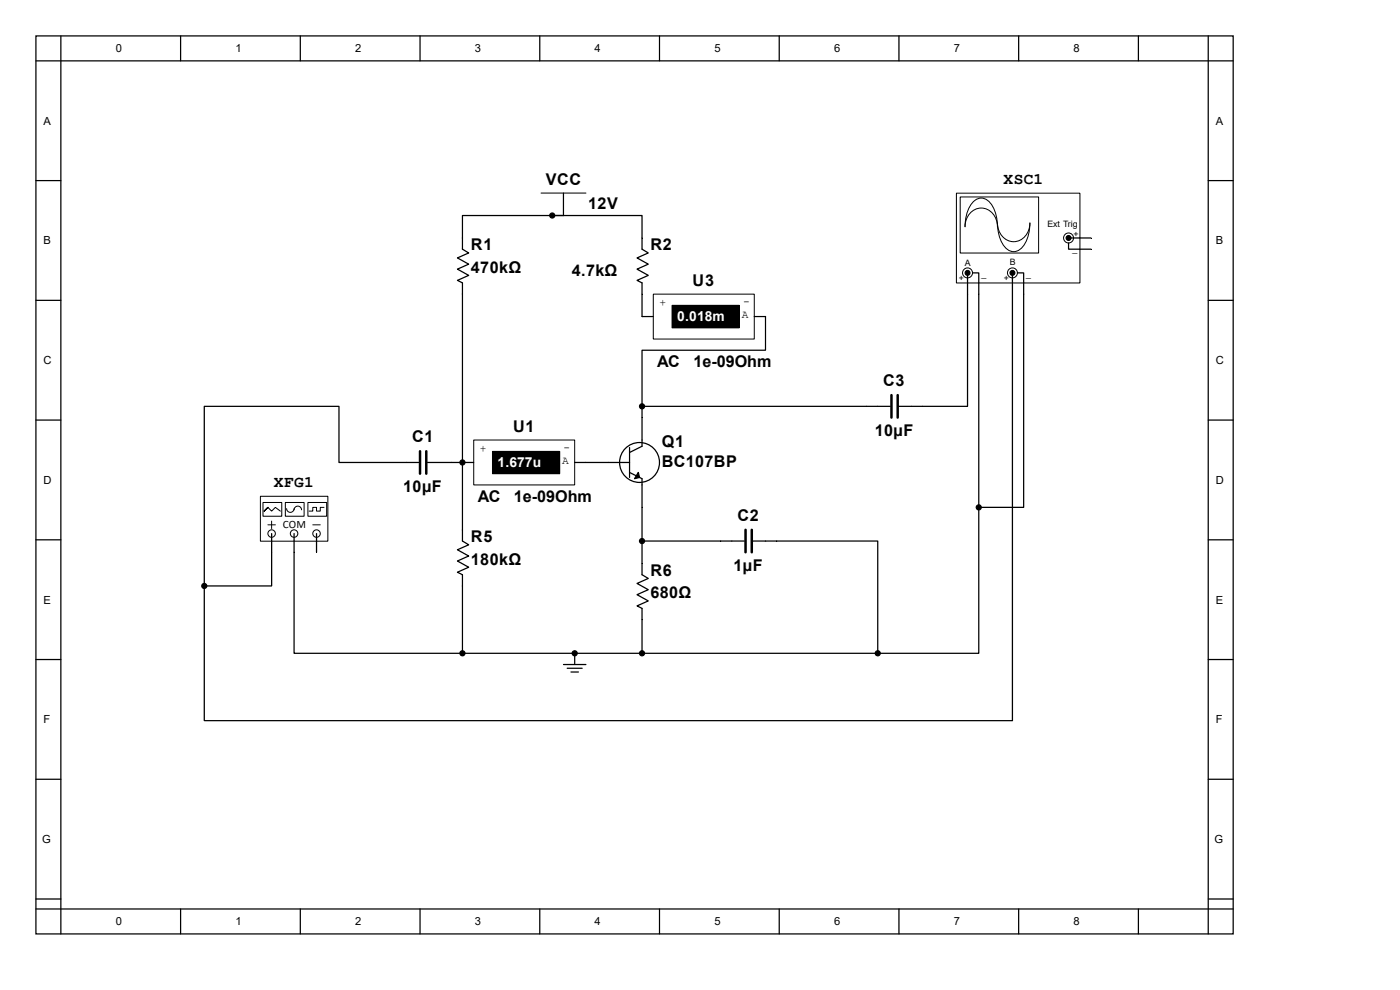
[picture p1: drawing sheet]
<svg xmlns="http://www.w3.org/2000/svg" width="297mm" height="210mm" viewBox="0 0 297 210" stroke-linecap="round" stroke-linejoin="round" font-family="sans-serif">
<g fill="none" stroke="#000" stroke-width=".26">
<path d="M7.6 7.6h254v190.5h-254zM7.6 12.9h254M12.9 7.6v190.5M38.3 7.6v5.3M63.7 7.6v5.3M89.1 7.6v5.3M114.5 7.6v5.3M139.9 7.6v5.3M165.3 7.6v5.3M190.7 7.6v5.3M216.1 7.6v5.3M241.5 7.6v5.3"/>
<path d="M256.3 7.6v190.5M7.6 38.3h5.3M256.3 38.3h5.3M119.5 41v4.7M7.6 63.7h5.3M256.3 63.7h5.3M7.6 89.1h5.3M129.1 98.1h4.5M133.6 94.9v6.4M136.2 88.6v6.1l-2.6 1.3M256.3 89.1h5.3M7.6 114.5h5.3"/>
<path d="M133.6 100.2l2.6 1.3v6.1M256.3 114.5h5.3M7.6 139.9h5.3M121.9 138.6v2.4M256.3 139.9h5.3M119.5 141h4.8M120.3 141.8h3.2M121.1 142.6h1.6M7.6 165.3h5.3M256.3 165.3h5.3M7.6 190.7h5.3M7.6 192.8h254"/>
<path d="M38.3 192.8v5.3M63.7 192.8v5.3M89.1 192.8v5.3M114.5 192.8v5.3M139.9 192.8v5.3M165.3 192.8v5.3M190.7 192.8v5.3M216.1 192.8v5.3M241.5 192.8v5.3M256.3 190.7h5.3"/>
<circle cx="135.7" cy="98.1" r="4.2"/>
</g>
<g fill="#000" stroke="#000" stroke-width=".26">
<path d="M135.4 100.2l.3 1.1-1.1 .2z"/>
<circle cx="98.1" cy="98.1" r=".53"/>
</g>
<path d="M114.8 41h9.5" fill="none" stroke="#000" stroke-width=".21"/>
<path d="M202.9 41h26.2v19h-26.2z" fill="#fff"/>
<path d="M202.9 41h26.2v19h-26.2z" fill="none" stroke="#000" stroke-width=".21"/>
<path d="M203.8 41.8h16.5v11.9h-16.5z" fill="#fff"/>
<path d="M203.7 41.8h16.6v11.9h-16.6zM206.4 42.8a2.35 2.35 0 0 1 4 .6 8.3 8.3 0 0 1 1.2 4.7 3.5 3.5 0 0 0-1.6-3.4 3.5 3.5 0 0 0-3.7 .1 4.1 4.1 0 0 0-1.6 3.3 7.8 7.8 0 0 1 1.7-5.3zM211.6 47.3a3.5 3.5 0 0 0 1.6 3.4 3.5 3.5 0 0 0 3.8-.1 4.1 4.1 0 0 0 1.5-3.3 7.2 7.2 0 0 1-2.2 5.7 2.38 2.38 0 0 1-3.5-1 8.3 8.3 0 0 1-1.2-4.7z" fill="none" stroke="#000" stroke-width=".21"/>
<g fill="#fff" stroke="#000" stroke-width=".21">
<circle cx="214.8" cy="57.9" r="1.06"/>
<circle cx="205.3" cy="57.9" r="1.06"/>
<circle cx="226.7" cy="50.5" r="1.06"/>
</g>
<g fill="none" stroke="#000" stroke-width=".26">
<path d="M117.2 45.7h-19.1v7.2l1.3 .8-2.4 1 2.4 1.3-2.4 1.1 2.4 1.3-2.4 1.1 1.1 .5v54.8l1.3 .8-2.4 1 2.4 1.4-2.4 1 2.4 1.3-2.4 1.1 1.1 .5v2.4M117.2 45.7h19v7.2l1.3 .8-2.4 1 2.4 1.3-2.4 1.1 2.4 1.3-2.4 1.1 1.1 .5v2.4M117.2 45.7h2.3M205.3 58.4v4M206.3 57.9h1.3v4.5M214.8 57.9v4.5M215.8 57.9h1.4v4.5M226.7 51.5v1.4h4.8M227 50.5h4.5M83.8 98.1h5M90.7 98.1h7.4M183.8 86.2h5.1"/>
<path d="M190.7 86.2h5M136.2 119.5v2.4l1.3 .8-2.4 1.1 2.4 1.3-2.4 1.1 2.4 1.3-2.4 1 1.1 .6v9.5M152.9 114.8h5M159.8 114.8h26.4v23.8h-64.3"/>
</g>
<g fill="#000" stroke="#000" stroke-width=".21">
<circle cx="205.3" cy="57.9" r=".53"/>
<circle cx="214.8" cy="57.9" r=".53"/>
<circle cx="226.7" cy="50.5" r=".53"/>
</g>
<path d="M89.1 95.7v4.8M90.4 95.7v4.8M189.1 83.8v4.8M190.4 83.8v4.8M158.2 112.4v4.8M159.5 112.4v4.8" fill="none" stroke="#000" stroke-width=".53"/>
<g fill="#000" stroke="#000" stroke-width=".26">
<circle cx="117.2" cy="45.7" r=".53"/>
<circle cx="121.9" cy="138.6" r=".53"/>
<circle cx="136.2" cy="138.6" r=".53"/>
<circle cx="186.2" cy="138.6" r=".53"/>
</g>
<path d="M55.3 105.3h14.3v9.5h-14.3z" fill="#fff"/>
<path d="M55.2 105.3h14.4v9.5h-14.4z" fill="none" stroke="#000" stroke-width=".21"/>
<circle cx="57.6" cy="113.2" r=".79" fill="#fff" stroke="#000" stroke-width=".21"/>
<path d="M57.6 113.2v1.6" fill="none" stroke="#000" stroke-width=".26"/>
<path d="M56.8 111.3h1.6" fill="none" stroke="#000" stroke-width=".21"/>
<circle cx="62.4" cy="113.2" r=".79" fill="#fff" stroke="#000" stroke-width=".21"/>
<path d="M62.4 113.2v1.6" fill="none" stroke="#000" stroke-width=".26"/>
<circle cx="67.2" cy="113.2" r=".79" fill="#fff" stroke="#000" stroke-width=".21"/>
<path d="M57.6 110.5v1.6M66.4 111.3h1.5" fill="none" stroke="#000" stroke-width=".21"/>
<path d="M67.2 113.2v1.6" fill="none" stroke="#000" stroke-width=".26"/>
<path d="M55.8 106.6h4v2.9h-4z" fill="#fff"/>
<path d="M55.8 106.6h4v2.9h-4zM56 108.4l.8-.8-.8 .8 .8-.8 .8 .8 .8-.8 1.1 .8" fill="none" stroke="#000" stroke-width=".21"/>
<path d="M60.6 106.6h3.9v2.9h-3.9z" fill="#fff"/>
<path d="M60.5 106.6h4v2.9h-4zM60.8 107.9a.79 .79 0 0 0 .8 .8 .79 .79 0 0 0 .8-.8M62.4 108.2a.79 .79 0 0 1 .8-.8 .79 .79 0 0 1 .8 .8" fill="none" stroke="#000" stroke-width=".21"/>
<path d="M65.4 106.6h3.9v2.9h-3.9z" fill="#fff"/>
<path d="M65.3 106.6h4v2.9h-4zM68.7 107.6h-.8v.8h-.7v-.8h-.8v.8h-.8" fill="none" stroke="#000" stroke-width=".21"/>
<path d="M207.6 62.4v45.2h9.6v-45.2M214.8 62.4v90.5h-171.5v-28.6M83.8 98.1h-11.9v-11.9h-28.6v38.1M57.6 114.8v9.5h-14.3M62.4 114.8v2.4M67.2 114.8v2.4" fill="none" stroke="#000" stroke-width=".26"/>
<g fill="#000" stroke="#000" stroke-width=".26">
<circle cx="207.6" cy="107.6" r=".53"/>
<circle cx="43.3" cy="124.3" r=".53"/>
</g>
<path d="M100.5 93.4h21.4v9.5h-21.4z" fill="#fff"/>
<path d="M100.5 93.3h21.4v9.6h-21.4zM104.5 95.8h14.2v4.7h-14.2z" fill="none" stroke="#000" stroke-width=".21"/>
<path d="M104.5 95.8h14.2v4.7h-14.2z" fill="#000"/>
<path d="M98.1 98.1h.1M98.1 98.1h2.4M121.9 98.1h7.2" fill="none" stroke="#000" stroke-width=".26"/>
<path d="M138.6 62.4h21.4v9.5h-21.4z" fill="#fff"/>
<path d="M138.6 62.4h21.4v9.5h-21.4zM142.6 64.8h14.2v4.8h-14.2z" fill="none" stroke="#000" stroke-width=".21"/>
<path d="M142.6 64.8h14.2v4.8h-14.2z" fill="#000"/>
<path d="M136.2 62.4v4.8h2.4M160 67.2h2.4v7.1h-26.2v11.9M205.3 62.4v23.8h-9.6M136.2 86.2v2.4M136.2 86.2h47.6M62.4 117.2v21.4h35.7M136.2 107.6v11.9M136.2 114.8h16.7M207.6 107.6v31h-21.4M98.1 138.6h23.8M98.1 124.3v14.3" fill="none" stroke="#000" stroke-width=".26"/>
<g fill="#000" stroke="#000" stroke-width=".26">
<circle cx="136.2" cy="86.2" r=".53"/>
<circle cx="136.2" cy="114.8" r=".53"/>
<circle cx="98.1" cy="138.6" r=".53"/>
</g>
<g font-size="3.4">
<text x="115.8" y="39.3">VCC</text>
<text x="212.9" y="39.1">XSC1</text>
<text x="124.8" y="44.4">12V</text>
<text x="99.9" y="53.1">R1</text>
<text x="138" y="53.1">R2</text>
<text x="99.9" y="57.8">470kΩ</text>
<text x="121.3" y="58.6">4.7kΩ</text>
<text x="146.9" y="60.7">U3</text>
<text x="139.4" y="77.9">AC</text>
<text x="147.1" y="77.9">1e-09Ohm</text>
<text x="187.4" y="81.9">C3</text>
<text x="87.4" y="93.8">C1</text>
<text x="108.8" y="91.7">U1</text>
<text x="140.4" y="94.9">Q1</text>
<text x="185.6" y="92.5">10µF</text>
<text x="140.4" y="99.1">BC107BP</text>
<text x="58.1" y="103.3">XFG1</text>
<text x="85.6" y="104.4">10µF</text>
<text x="101.3" y="106.5">AC</text>
<text x="109" y="106.5">1e-09Ohm</text>
<text x="156.5" y="110.5">C2</text>
<text x="99.9" y="115">R5</text>
<text x="99.9" y="119.8">180kΩ</text>
<text x="138" y="122.1">R6</text>
<text x="155.6" y="121.1">1µF</text>
<text x="138" y="126.9">680Ω</text>
</g>
<g font-size="2.9" fill="#fff">
<text x="143.6" y="68.2">0.018m</text>
<text x="105.5" y="99.1">1.677u</text>
</g>
<g font-size="2.4">
<text x="24.6" y="11.1">0</text>
<text x="50" y="11.1">1</text>
<text x="75.4" y="11.1">2</text>
<text x="100.8" y="11.1">3</text>
<text x="126.2" y="11.1">4</text>
<text x="151.6" y="11.1">5</text>
<text x="177" y="11.1">6</text>
<text x="202.4" y="11.1">7</text>
<text x="227.8" y="11.1">8</text>
<text x="9.2" y="26.5">A</text>
<text x="257.9" y="26.5">A</text>
<text x="9.2" y="51.9">B</text>
<text x="257.9" y="51.9">B</text>
<text x="139.9" y="64.9">+</text>
<text x="157.6" y="64.6">-</text>
<text x="157.4" y="67.6">A</text>
<text x="9.2" y="77.3">C</text>
<text x="257.9" y="77.3">C</text>
<text x="101.8" y="95.8">+</text>
<text x="119.5" y="95.6">-</text>
<text x="119.3" y="98.5">A</text>
<text x="9.2" y="102.7">D</text>
<text x="257.9" y="102.7">D</text>
<text x="60" y="112">COM</text>
<text x="9.2" y="128.1">E</text>
<text x="257.9" y="128.1">E</text>
<text x="9.2" y="153.5">F</text>
<text x="257.9" y="153.5">F</text>
<text x="8.9" y="178.9">G</text>
<text x="257.6" y="178.9">G</text>
<text x="24.6" y="196.3">0</text>
<text x="50" y="196.3">1</text>
<text x="75.4" y="196.3">2</text>
<text x="100.8" y="196.3">3</text>
<text x="126.2" y="196.3">4</text>
<text x="151.6" y="196.3">5</text>
<text x="177" y="196.3">6</text>
<text x="202.4" y="196.3">7</text>
<text x="227.8" y="196.3">8</text>
</g>
<g font-size="1.9">
<text x="222.2" y="48.2">Ext Trig</text>
<text x="227.5" y="53.5">_</text>
<text x="227.8" y="50.3">+</text>
<text x="203.4" y="59.6">+</text>
<text x="204.7" y="56.4">A</text>
<text x="208.2" y="58.8">_</text>
<text x="212.9" y="59.6">+</text>
<text x="214.2" y="56.1">B</text>
<text x="217.7" y="58.8">_</text>
</g>
</svg>
